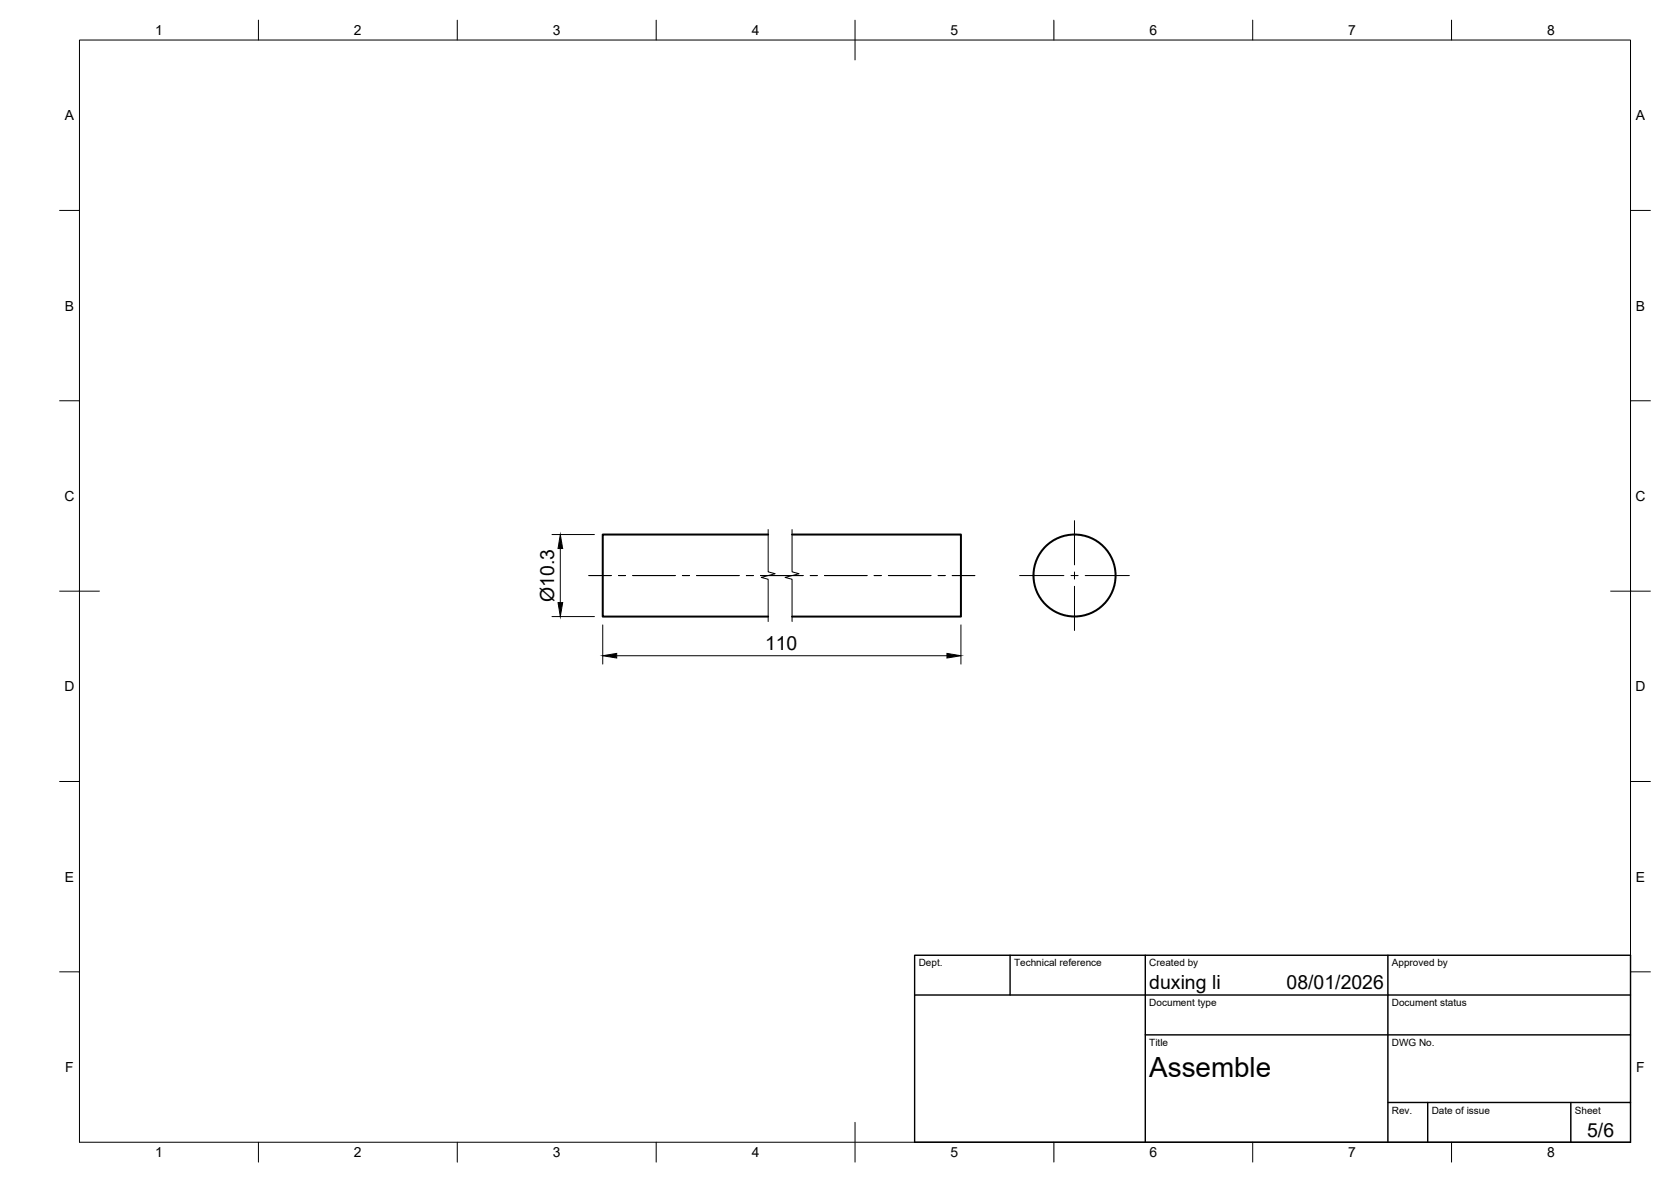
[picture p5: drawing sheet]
<svg xmlns="http://www.w3.org/2000/svg" width="420mm" height="297mm" viewBox="0 0 420 297" stroke-linecap="round" stroke-linejoin="round" font-family="sans-serif">
<!-- layer: Visible -->
<g fill="none" stroke="#000" stroke-width=".51">
<path d="M193.1 134.3h-41.5v20.6h41.5M199.2 134.3h42.4v20.6h-42.4"/>
<circle cx="270.2" cy="144.6" r="10.3"/>
</g>
<!-- layer: BORDER -->
<g fill="none" stroke="#000" stroke-width=".25">
<path d="M20 10.1h390v276.9h-390zM65 5.1v5M115 5.1v5M165 5.1v5M215 5.1v10M265 5.1v5M315 5.1v5M365 5.1v5M15 52.9h5M410 52.9h5M15 100.7h5M410 100.7h5"/>
<path d="M15 148.6h10M405 148.6h10M15 196.4h5M410 196.4h5M15 244.2h5M410 244.2h5M65 287v5M115 287v5M165 287v5M215 282.1v9.9M265 287v5M315 287v5"/>
<path d="M365 287v5"/>
</g>
<!-- layer: TITLEBLOCK -->
<path d="M230 240.1h180v46.9h-180zM230 250h180M254 240.1v9.9M288 240.1v46.9M349 240.1v46.9M288 260.1h122M349 277.1h61M359 277.1v9.9M395 277.1v9.9" fill="none" stroke="#000" stroke-width=".36"/>
<!-- layer: Smart Centers -->
<g fill="none" stroke="#000" stroke-width=".25">
<path d="M270.2 130.8v11.2M148.1 144.6h5.6M155.5 144.6h1.8M159.1 144.6h10.7M171.6 144.6h1.8M175.2 144.6h10.7M187.7 144.6h1.7M191.2 144.6h10.8M203.7 144.6h1.8M207.3 144.6h10.7M219.8 144.6h1.8M223.4 144.6h10.7"/>
<path d="M235.9 144.6h1.8M239.4 144.6h5.7M256.4 144.6h11.1M269.3 144.6h1.8M270.2 143.7v1.8M270.2 147.3v11.1M272.9 144.6h11.1"/>
</g>
<!-- layer: Break Lines -->
<path d="M193.1 133.1v10.6l1.8 .5-3.5 .9 1.7 .5v10.6M199.2 133.1v10.6l1.7 .5-3.5 .9 1.8 .5v10.6" fill="none" stroke="#000" stroke-width=".25"/>
<!-- layer: FD_Dimensions -->
<path d="M138.8 134.3h10.7M140.9 137.8v13.6M138.8 154.9h10.7M151.6 157v9.9M241.6 157v9.9M155.1 164.8h83" fill="none" stroke="#000" stroke-width=".25"/>
<path d="M140.9 134.3l.6 3.5h-1.2zM140.3 151.4h1.2l-.6 3.5zM151.6 164.8l3.5-.6v1.2zM238.1 164.2l3.5 .6-3.5 .6z" fill="#000" stroke="#000" stroke-width=".25"/>
<text font-size="7" x="289" y="270.6">Assemble</text>
<g font-size="4.9">
<text x="139.4" y="151.3" transform="rotate(-90 139.4 151.3)">Ø10.3</text>
<text x="192.4" y="163.3">110</text>
<text x="289" y="248.5">duxing li</text>
<text x="323.5" y="248.5">08/01/2026</text>
<text x="399.1" y="285.7">5/6</text>
</g>
<g font-size="3.5">
<text x="39" y="8.8">1</text>
<text x="89" y="8.8">2</text>
<text x="139" y="8.8">3</text>
<text x="189" y="8.8">4</text>
<text x="239" y="8.8">5</text>
<text x="289" y="8.8">6</text>
<text x="339" y="8.8">7</text>
<text x="389" y="8.8">8</text>
<text x="16.3" y="30.2">A</text>
<text x="411.3" y="30.2">A</text>
<text x="16.3" y="78">B</text>
<text x="411.3" y="78">B</text>
<text x="16.2" y="125.9">C</text>
<text x="411.2" y="125.9">C</text>
<text x="16.2" y="173.7">D</text>
<text x="411.2" y="173.7">D</text>
<text x="16.3" y="221.6">E</text>
<text x="411.3" y="221.6">E</text>
<text x="16.4" y="269.4">F</text>
<text x="411.4" y="269.4">F</text>
<text x="39" y="290.8">1</text>
<text x="89" y="290.8">2</text>
<text x="139" y="290.8">3</text>
<text x="189" y="290.8">4</text>
<text x="239" y="290.8">5</text>
<text x="289" y="290.8">6</text>
<text x="339" y="290.8">7</text>
<text x="389" y="290.8">8</text>
</g>
<g font-size="2.5">
<text x="231" y="242.9">Dept.</text>
<text x="255" y="242.9">Technical reference</text>
<text x="289" y="242.9">Created by</text>
<text x="350" y="242.9">Approved by</text>
<text x="289" y="252.8">Document type</text>
<text x="350" y="252.8">Document status</text>
<text x="289" y="262.9">Title</text>
<text x="350" y="262.9">DWG No.</text>
<text x="350" y="279.9">Rev.</text>
<text x="360" y="279.9">Date of issue</text>
<text x="396" y="279.9">Sheet</text>
</g>
</svg>
